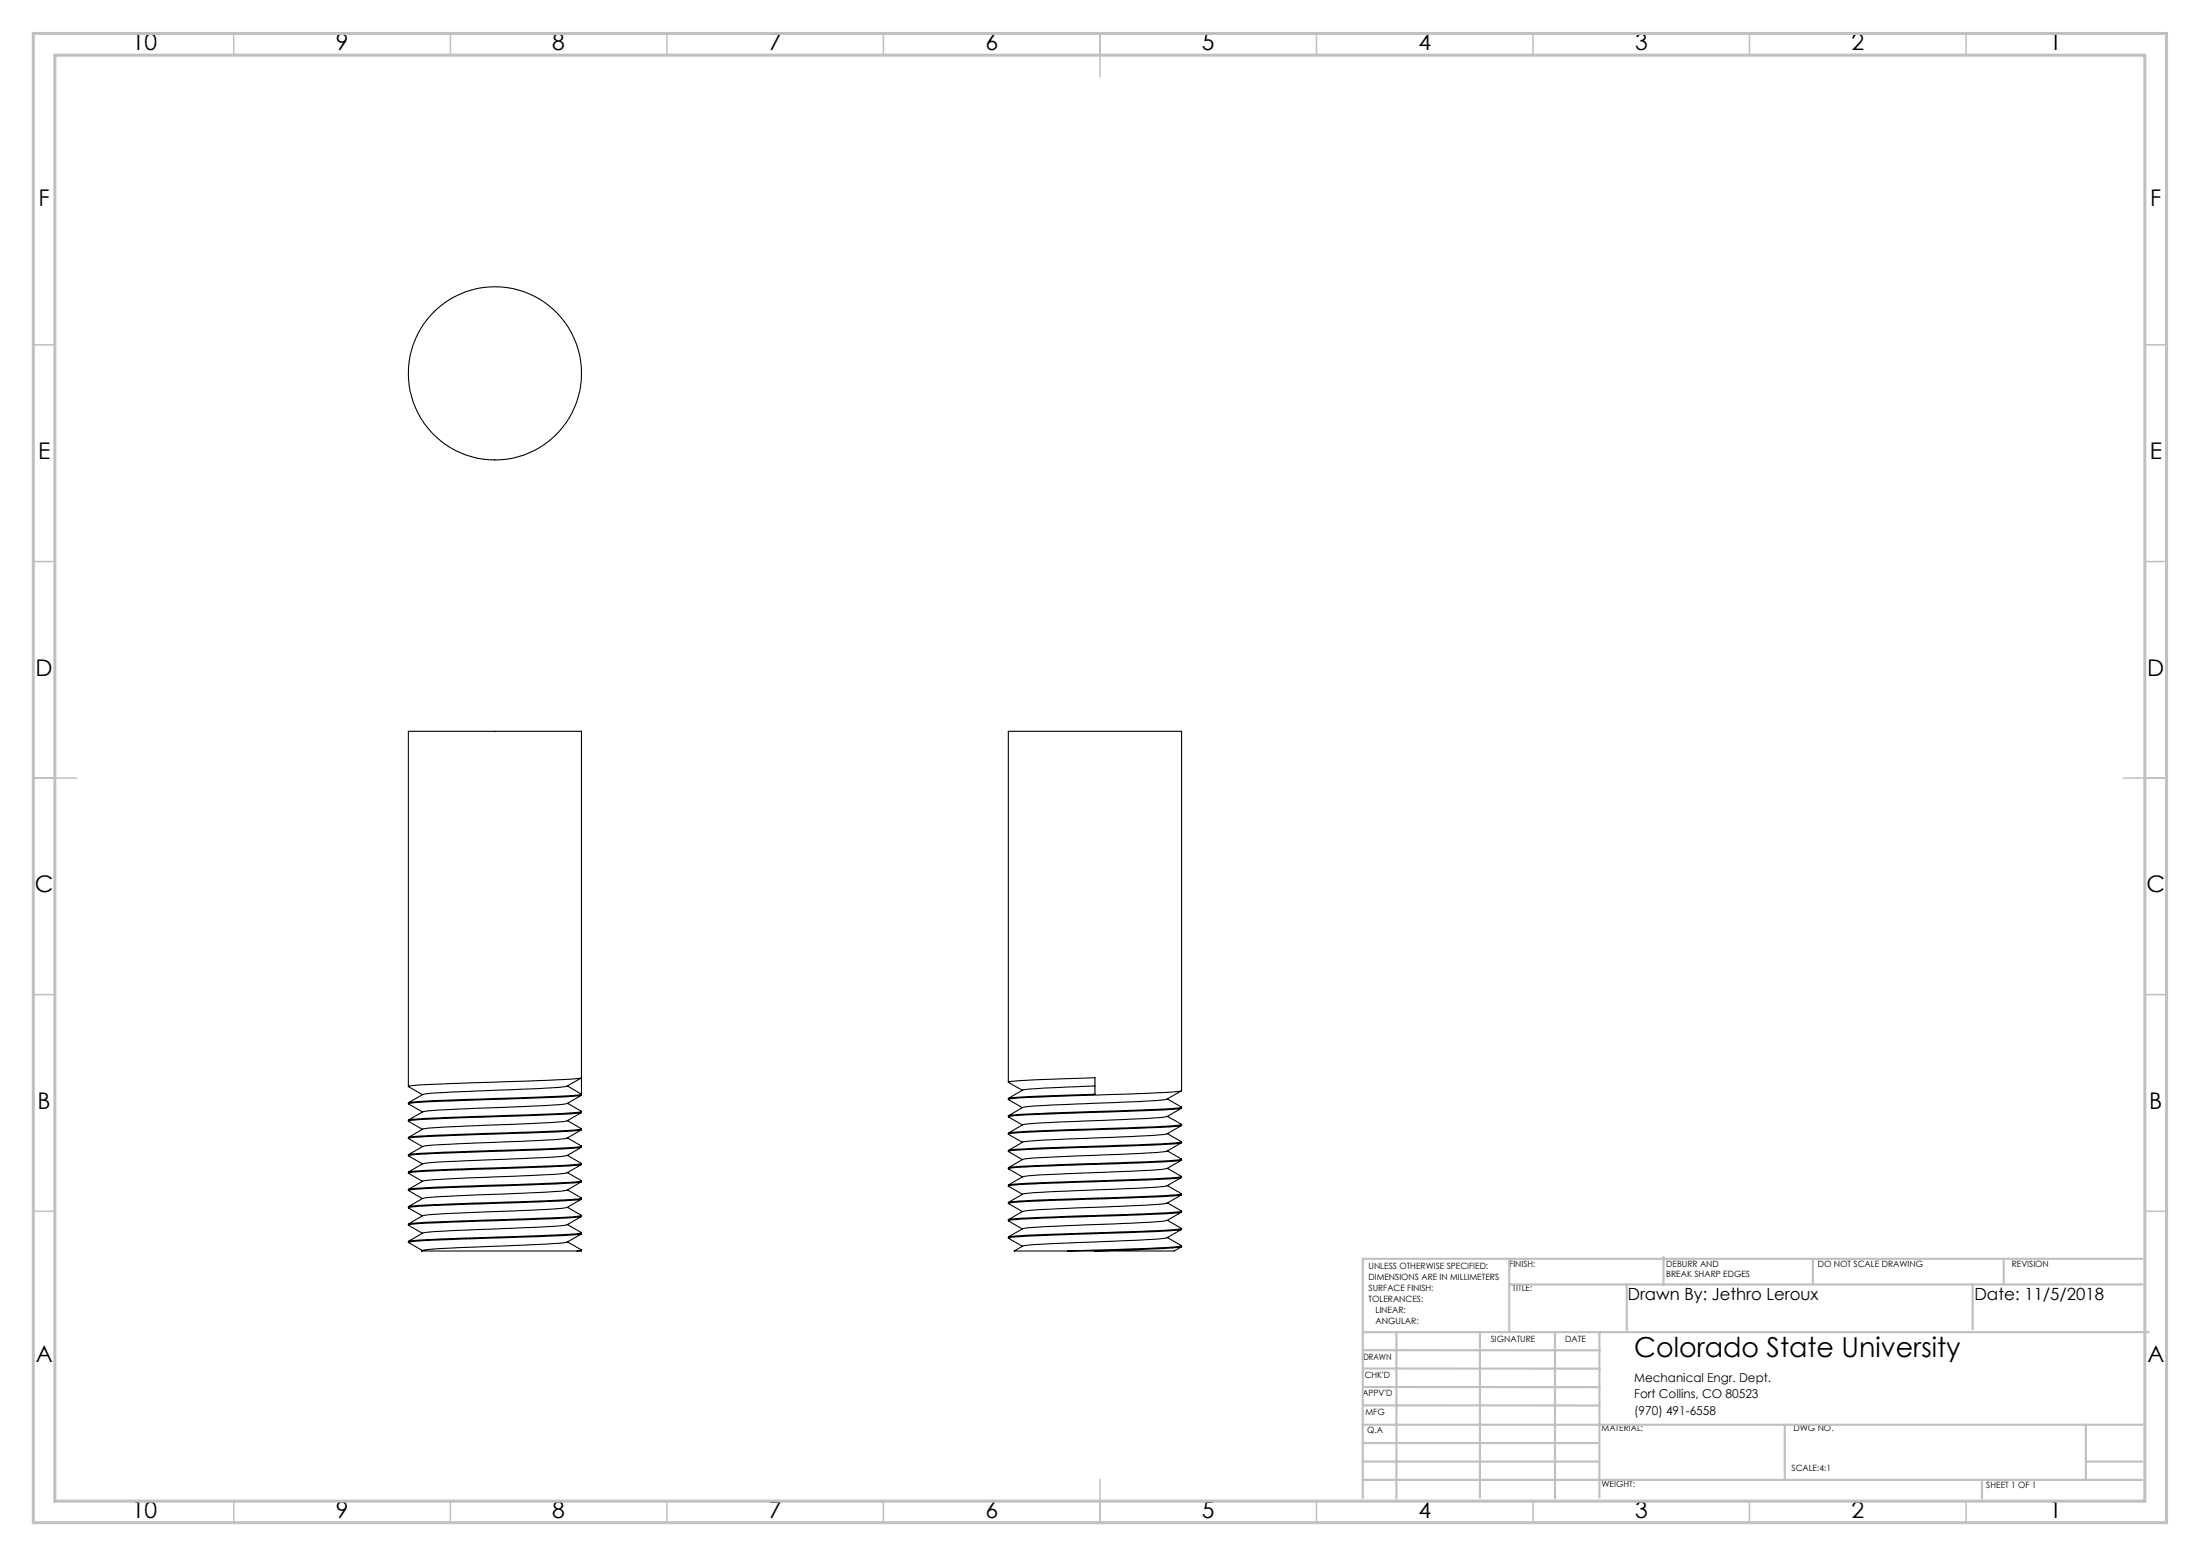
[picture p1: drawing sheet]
<svg xmlns="http://www.w3.org/2000/svg" width="508mm" height="359mm" viewBox="0 0 508 359" stroke-linecap="round" stroke-linejoin="round" font-family="sans-serif">
<g fill="none" stroke="#c0c0c0" stroke-width=".35">
<path d="M54 7.7v5M104 7.7v5M154 7.7v5M204 7.7v5M254 7.7v10M304 7.7v5M354 7.7v5M404 7.7v5M454 7.7v5M7.7 79.6h5M495.3 79.6h5M7.7 129.6h5"/>
<path d="M495.3 129.6h5M7.7 179.6h10M490.3 179.6h10M7.7 229.6h5M495.3 229.6h5M7.7 279.6h5M495.3 279.6h5M54 346.6v4.9M104 346.6v4.9M154 346.6v4.9M204 346.6v4.9M254 341.6v9.9"/>
<path d="M304 346.6v4.9M354 346.6v4.9M404 346.6v4.9M454 346.6v4.9"/>
</g>
<g fill="none" stroke="#c0c0c0" stroke-width=".5">
<path d="M348.5 290.6v16.9M348.5 296.5h146.2M375.6 296.5v11M384.1 290.2v6.4M418.6 290.6v5.9M455.5 296.5v10.4M462.7 290.6v5.9M494.7 290.6h-180v55.3M314.7 307.5h181.5M314.7 315.9l54.6 .1M314.7 311.7h54.6M322.4 307.7v38.2"/>
<path d="M341.7 307.5v38.2M359.1 307.7v38.2M369.3 307.5v38.2M314.6 337.4h54.7M314.6 333.2h54.7M314.6 328.9h180.1M314.7 324.4l54.6 .1M314.7 320.2h54.6M412.1 328.9v12.8M481.6 337.4h13.1M481.6 328.9v12.8M314.6 341.7h180.1"/>
<path d="M457.7 341.7v4.2"/>
</g>
<path d="M7.7 7.7h492.6v343.8h-492.6zM12.7 12.7h482.6v333.9h-482.6z" fill="none" stroke="#c0c0c0" stroke-width=".7"/>
<g fill="none" stroke="#000" stroke-width=".25">
<path d="M94.3 258.6v.3l3.2 1.8M94.3 254.8l3.2 1.9M94.3 250.9l3.2 1.8M94.3 250.8v-82h40v84M94.3 254.6v.2M131 258.7l3.3 1.9M131 254.7l3.3 1.9v.2M131 250.7l3.3 1.9a37.2 37.2 0 0 1-7.8 .6l-22.3 .8a67.2 67.2 0 0 0-9.9 .6l3.3-1.9M134.2 256.6h.1a84.3 84.3 0 0 1-12.4 .8l-23.5 .8-4.1 .4 3.3-1.9M134.3 256.9l-1.7 .9a5.3 5.3 0 0 1-3.9 1.2l-6 .4a384.8 384.8 0 0 0-25.1 1.3M134.3 252.9l-1.7 .9a7.3 7.3 0 0 1-5.1 1.3l-26.5 1.2-3.4 .4M134.3 248.8l-1.7 1a7.1 7.1 0 0 1-5.1 1.3l-21.6 1a45.1 45.1 0 0 0-8.3 .6"/>
<path d="M134.3 256.8a203.4 203.4 0 0 1-20 1l-10.1 .4a57.3 57.3 0 0 0-9.9 .6l.1 .1M134.3 252.8a67.2 67.2 0 0 1-10 .7l-20.1 .7a67.2 67.2 0 0 0-9.9 .6h.1M134.3 248.8a214.3 214.3 0 0 1-20 1l-10.1 .4a57.3 57.3 0 0 0-9.9 .6l.1 .1M232.8 257.8l3.3 1.9M232.9 249.9l-.1-.1a120.5 120.5 0 0 1 14.9-.8l5.1-.2v3.8l-15.8 .6-4.2 .4v.3l3.3 1.8M236.1 251.7l-3.3-1.8v-81.1h40v83a214.3 214.3 0 0 1-20 1l-10 .3a57.3 57.3 0 0 0-10 .7l.1 .1M252.8 250.7l-15.4 .8a4.5 4.5 0 0 0-2.9 1.1l-1.6 1M269.6 257.7l3.2 1.9M269.6 253.7l3.2 1.9M272.8 259.6a120.5 120.5 0 0 1-14.8 .9l-21 .7-4.2 .4v.3l3.3 1.8M272.8 255.6a203.4 203.4 0 0 1-20 1l-10.5 .4a56.5 56.5 0 0 0-9.5 .6v.2M272.8 259.9l-1.7 .9a5.3 5.3 0 0 1-3.8 1.2l-6.1 .4a384.8 384.8 0 0 0-25 1.3l-3.3 1.9"/>
<path d="M272.8 255.9l-1.7 .9a7.3 7.3 0 0 1-5 1.3l-28.7 1.4a4.5 4.5 0 0 0-2.9 1.1l-1.6 1M272.8 251.8l-1.7 1a7.1 7.1 0 0 1-5 1.3l-21.7 1a45.1 45.1 0 0 0-8.2 .6l-3.3 1.9M272.8 259.8a203.4 203.4 0 0 1-20 1l-10 .4a57.3 57.3 0 0 0-10 .6l.1 .1M272.8 255.8a85.5 85.5 0 0 1-12.3 .8l-17.7 .6a67.2 67.2 0 0 0-10 .6h.1M272.8 255.6v.2M272.8 259.6v.2M94.3 278.9l3.2 1.8M94.3 274.8l3.2 1.9M94.3 270.9l3.2 1.8M94.3 266.6v.2l3.2 1.9M94.3 262.6v.3l3.2 1.8M94.3 270.6v.2"/>
<path d="M94.3 274.6v.2M94.3 278.6v.2M97.6 276.7l-3.3 1.9M97.6 272.7l-3.3 1.9M97.6 260.7l-3.3 1.9M131 278.7l3.3 1.9v.2a118.6 118.6 0 0 1-14.9 .9l-15.2 .4a57.3 57.3 0 0 0-9.9 .7l.1 .1M131 274.7l3.3 1.9M131 270.7l3.3 1.9M131 266.7l3.3 1.9M131 262.7l3.3 1.9M134.2 268.6v.1a394.6 394.6 0 0 1-27.6 1.2l-8.2 .3-4.1 .4 3.3-1.9M134.2 264.6h.1a80.2 80.2 0 0 1-12.4 .8l-17.7 .6a67.2 67.2 0 0 0-9.9 .6l3.3-1.9"/>
<path d="M134.2 276.6h.1a144.5 144.5 0 0 1-17.5 .9l-12.6 .5a65.6 65.6 0 0 0-9.9 .6M134.2 272.6h.1a37.2 37.2 0 0 1-7.8 .6l-22.3 .8a65.6 65.6 0 0 0-9.9 .6M134.2 260.6h.1a37.2 37.2 0 0 1-7.8 .6l-22.3 .8a65.6 65.6 0 0 0-9.9 .6M134.3 276.9l-1.7 .9a5.3 5.3 0 0 1-3.9 1.2l-6 .4a384.8 384.8 0 0 0-25.1 1.3M134.3 272.8l-1.7 1a7.1 7.1 0 0 1-5.1 1.3l-26.5 1.2-3.4 .4M134.3 268.8l-1.7 1a7.1 7.1 0 0 1-5.1 1.3l-21.6 1a45.1 45.1 0 0 0-8.3 .6M134.3 264.9l-1.7 .9a5.3 5.3 0 0 1-3.9 1.2l-27.7 1.3-3.4 .4M134.3 260.8l-1.7 1a7.1 7.1 0 0 1-5.1 1.3l-21.6 1a45.1 45.1 0 0 0-8.3 .6M134.3 276.6v.2l-.7 .2-3.5 .2-25.9 1a57.3 57.3 0 0 0-9.9 .6l.1 .1M134.3 272.8a203.4 203.4 0 0 1-20 1l-15.9 .6-2.6 .2-1.4 .2M134.3 268.8a214.3 214.3 0 0 1-20 1l-10.1 .4a57.3 57.3 0 0 0-9.9 .6l.1 .1M134.3 264.8l-4.2 .5-25.9 .9a67.2 67.2 0 0 0-9.9 .6h.1"/>
<path d="M134.3 260.8a118.6 118.6 0 0 1-14.9 .9l-21 .7-3.4 .2-.6 .3M134.3 260.6v.2M134.3 264.6v.2M134.3 268.6v.2M134.3 272.6v.2M232.8 277.8l3.3 1.9M232.8 273.9l3.3 1.8M232.8 265.6v.2l3.3 1.9M232.8 273.6v.2M232.8 277.6v.2M269.6 277.7l3.2 1.9M269.6 273.7l3.2 1.9"/>
<path d="M269.6 269.7l3.2 1.9v.2M269.6 265.7l3.2 1.9M269.6 261.7l3.2 1.9M272.8 267.6a214.3 214.3 0 0 1-20 1l-10.5 .4a53.3 53.3 0 0 0-9.5 .6v.2l3.3 1.9M272.8 279.6a224 224 0 0 1-22 1.1l-8.5 .3a53.3 53.3 0 0 0-9.5 .6v.2M272.8 275.6l-.7 .2-3.4 .2-26.4 1a63.5 63.5 0 0 0-9.4 .6M272.8 271.6a203.4 203.4 0 0 1-20 1l-15.8 .6-4.1 .4M272.8 263.6l-4.1 .5-26.4 .9a63.5 63.5 0 0 0-9.4 .6M272.8 279.9l-1.7 .9a5.3 5.3 0 0 1-3.8 1.2l-6.1 .4a384.8 384.8 0 0 0-25 1.3l-3.3 1.9M272.8 275.9l-1.7 .9a7.3 7.3 0 0 1-5 1.3l-28.7 1.4a4.5 4.5 0 0 0-2.9 1.1l-1.6 1M272.8 271.8l-1.7 1a7.1 7.1 0 0 1-5 1.3l-21.7 1a45.1 45.1 0 0 0-8.2 .6l-3.3 1.9M272.8 267.9l-1.7 .9a5.3 5.3 0 0 1-3.8 1.2l-29.9 1.5a4.5 4.5 0 0 0-2.9 1.1l-1.6 1"/>
<path d="M272.8 263.8l-1.7 1a7.1 7.1 0 0 1-5 1.3l-21.7 .9a45.1 45.1 0 0 0-8.2 .7l-3.3 1.9M272.8 279.6v.2a203.4 203.4 0 0 1-20 1l-10 .4a57.3 57.3 0 0 0-10 .6l.1 .1M272.8 275.6v.2a85.5 85.5 0 0 1-12.3 .8l-23.5 .8-2.6 .2-1.5 .2M272.8 271.8a214.3 214.3 0 0 1-20 1l-10 .4a57.3 57.3 0 0 0-10 .6l.1 .1M272.8 267.6l-.1 .3-4 .3-25.9 1a57.3 57.3 0 0 0-10 .6h.1M272.8 263.8a120.5 120.5 0 0 1-14.8 .9l-21 .7-3.5 .2-.6 .2M272.8 263.6v.2M94.3 282.9l3.2 1.8M94.3 286.8l3.2 1.9M94.3 282.6v.2M94.3 286.6v.2M97.6 284.7l-3.3 1.9"/>
<path d="M97.6 280.7l-3.3 1.9M97.6 288.7l-.2 .1h35.9M131 282.7l3.3 1.9v.2l-4.2 .5-25.9 .9a67.2 67.2 0 0 0-9.9 .6h.1M131 286.7l3.3 1.9v.2h-1M134.2 288.6l-.9 .2M134.2 284.6h.1a37.2 37.2 0 0 1-7.8 .6l-22.3 .8a57.3 57.3 0 0 0-9.9 .6M134.2 280.6h.1a37.2 37.2 0 0 1-7.8 .6l-22.3 .8a65.6 65.6 0 0 0-9.9 .6M134.3 284.9l-1.7 .9a7.3 7.3 0 0 1-5.1 1.3l-26.5 1.2-3.4 .4M134.3 280.8l-1.7 1a7.1 7.1 0 0 1-5.1 1.3l-21.6 1a45.1 45.1 0 0 0-8.3 .6M232.8 281.9l3.3 1.8M232.8 285.9l3.3 1.8M232.8 285.6v.2"/>
<path d="M246.6 288.8h6.2M269.6 281.7l3.2 1.9v.2a120.5 120.5 0 0 1-14.8 .9l-21 .7-3.5 .2-.6 .3M269.6 285.7l3.2 1.9v.2l-4.1 .5-15.9 .5M272.8 287.6a120.5 120.5 0 0 1-14.8 .9l-11.4 .3M272.8 283.6l-4.1 .5-8.2 .3a451.5 451.5 0 0 0-27.6 1.2M272.8 283.8l-1.7 1a7.1 7.1 0 0 1-5 1.3l-21.7 1a45.1 45.1 0 0 0-8.2 .6l-2 1.1h12.4M272.8 287.9l-1.7 .9h-18.3"/>
<circle cx="114.3" cy="86.2" r="20"/>
</g>
<text font-size="6.3" x="377.4" y="313.4">Colorado State University</text>
<g font-size="5.3">
<text x="30.4" y="11.6">10</text>
<text x="77.5" y="11.6">9</text>
<text x="127.5" y="11.6">8</text>
<text x="177.5" y="11.6">7</text>
<text x="227.5" y="11.6">6</text>
<text x="277.5" y="11.6">5</text>
<text x="327.5" y="11.6">4</text>
<text x="377.5" y="11.6">3</text>
<text x="427.5" y="11.6">2</text>
<text x="473.2" y="11.6">1</text>
<text x="8.9" y="47.6">F</text>
<text x="496.5" y="47.6">F</text>
<text x="8.8" y="106">E</text>
<text x="496.4" y="106">E</text>
<text x="8.2" y="156">D</text>
<text x="495.8" y="156">D</text>
<text x="8.1" y="206">C</text>
<text x="495.7" y="206">C</text>
<text x="8.7" y="256">B</text>
<text x="496.3" y="256">B</text>
<text x="8.2" y="314.5">A</text>
<text x="495.8" y="314.5">A</text>
<text x="30.4" y="350.4">10</text>
<text x="77.5" y="350.4">9</text>
<text x="127.5" y="350.4">8</text>
<text x="177.5" y="350.4">7</text>
<text x="227.5" y="350.4">6</text>
<text x="277.5" y="350.4">5</text>
<text x="327.5" y="350.4">4</text>
<text x="377.5" y="350.4">3</text>
<text x="427.5" y="350.4">2</text>
<text x="473.2" y="350.4">1</text>
</g>
<g font-size="3.9">
<text x="375.9" y="300">Drawn By: Jethro Leroux</text>
<text x="455.9" y="300">Date: 11/5/2018</text>
</g>
<g font-size="2.8">
<text x="377.4" y="319">Mechanical Engr. Dept.</text>
<text x="377.4" y="322.8">Fort Collins, CO 80523</text>
<text x="377.4" y="326.6">(970) 491-6558</text>
</g>
<g font-size="2">
<text x="316" y="293.1">UNLESS OTHERWISE SPECIFIED:</text>
<text x="348.5" y="292.4">FINISH:</text>
<text x="384.8" y="292.4">DEBURR AND</text>
<text x="419.7" y="292.4">DO NOT SCALE DRAWING</text>
<text x="464.5" y="292.4">REVISION</text>
<text x="316" y="295.6">DIMENSIONS ARE IN MILLIMETERS</text>
<text x="316" y="298.1">SURFACE FINISH:</text>
<text x="349.3" y="298">TITLE:</text>
<text x="384.8" y="294.9">BREAK SHARP EDGES</text>
<text x="316" y="300.6">TOLERANCES:</text>
<text x="317.6" y="303.1">LINEAR:</text>
<text x="317.6" y="305.6">ANGULAR:</text>
<text x="344.2" y="309.8">SIGNATURE</text>
<text x="361.4" y="309.8">DATE</text>
<text x="314.8" y="314">DRAWN</text>
<text x="314.6" y="322.3">APPV'D</text>
<text x="315.1" y="318.2">CHK'D</text>
<text x="315.3" y="326.6">MFG</text>
<text x="315.7" y="330.8">Q.A</text>
<text x="369.8" y="330.4">MATERIAL:</text>
<text x="414.1" y="330.4">DWG NO.</text>
<text x="413.7" y="339.5">SCALE:4:1</text>
<text x="369.8" y="343.4">WEIGHT:</text>
<text x="458.7" y="343.5">SHEET 1 OF 1</text>
</g>
</svg>
